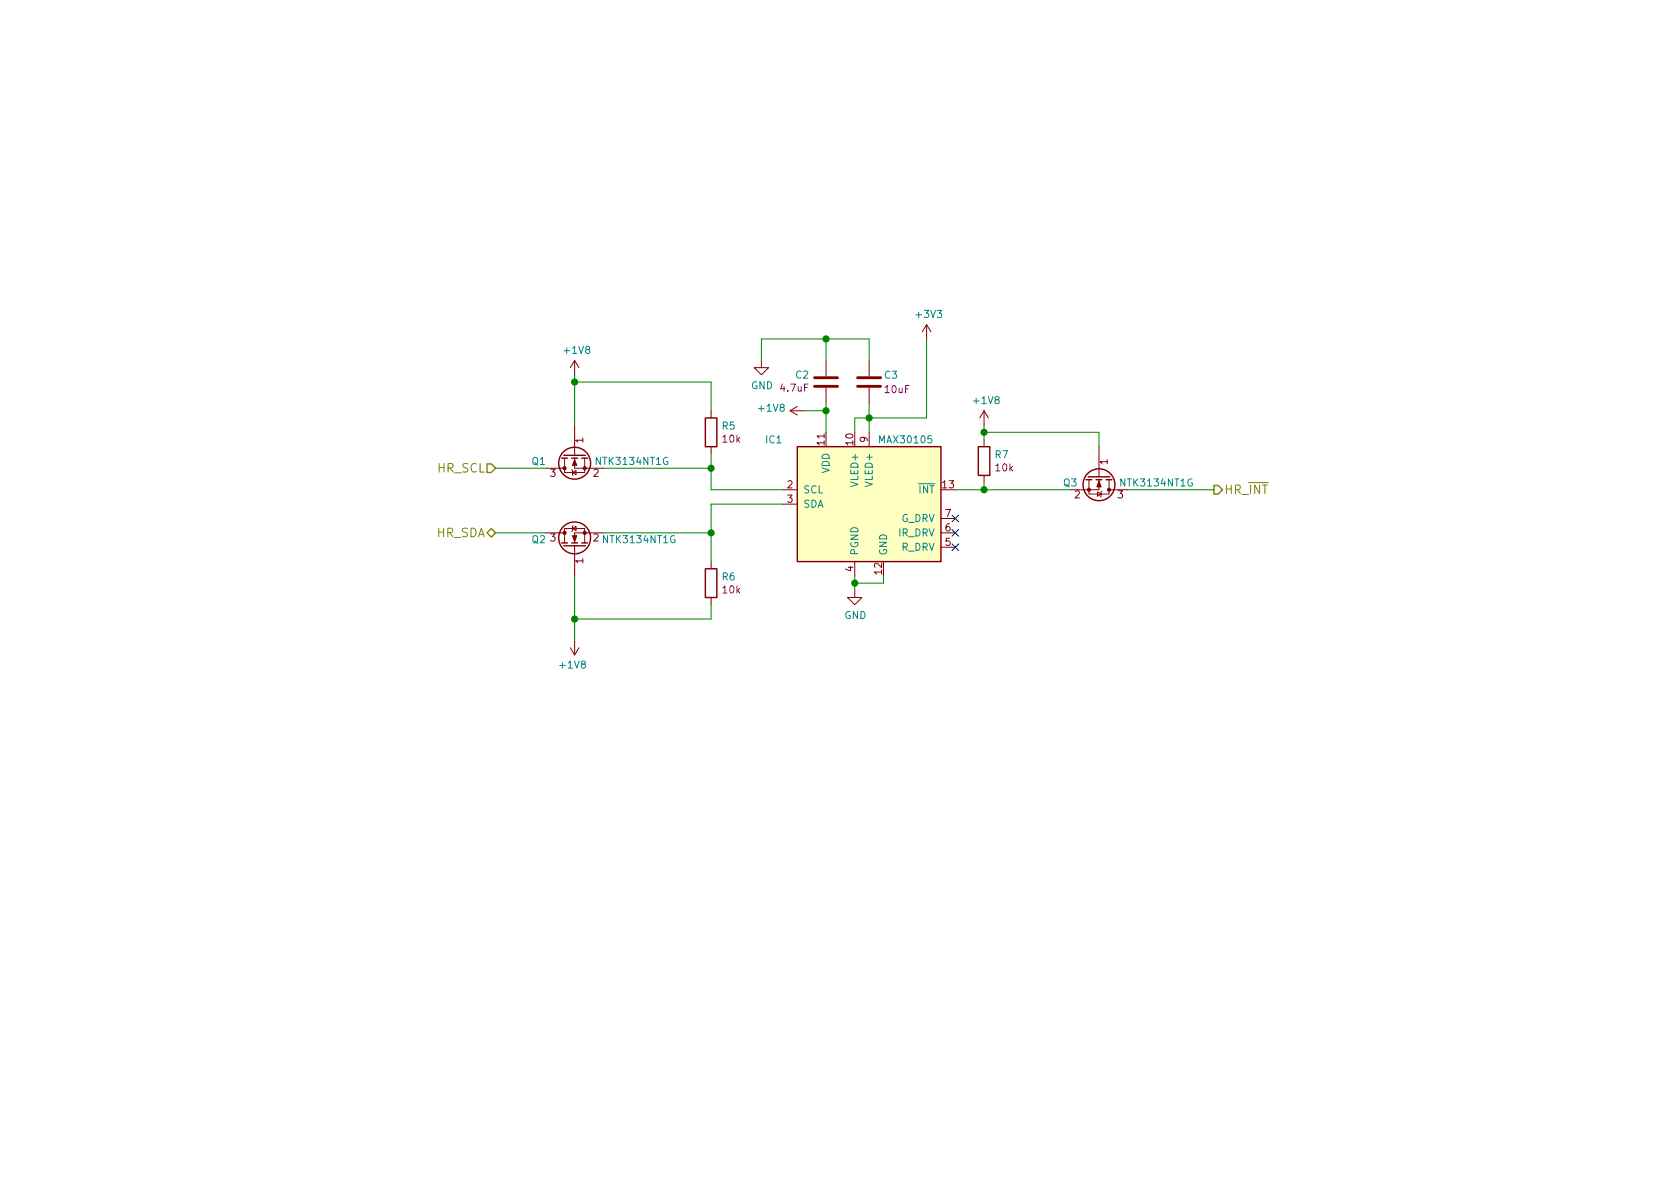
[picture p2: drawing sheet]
EESchema Schematic File Version 4
LIBS:ASISTE-cache
EELAYER 26 0
EELAYER END
$Descr A4 11693 8268
encoding utf-8
Sheet 2 6
Title "Heart Rate & Oximeter"
Date "2018-08-15"
Rev "v1.0"
Comp "ASISTE"
Comment1 "Julio López Moya"
Comment2 "ASISTE"
Comment3 ""
Comment4 ""
$EndDescr
$Comp
L Asiste:C_0603_4.7uF C2
U 1 1
P 5750 2650
F 0 "C2" H 5636 2604 50  0000 R CNN
F 1 "C_0603_4.7uF" H 5550 2100 50  0001 L CNN
F 2 "ASISTE:C_0603" H 5800 2400 50  0001 C CNN
F 3 "https://www.mouser.es/datasheet/2/400/lcc_commercial_soft_en-520032.pdf" H 6300 2300 50  0001 C CNN
F 4 "C1608X5R1A475K080AE" H 5750 2200 60  0001 C CNN "man#"
F 5 "4.7uF" H 5636 2695 50  0000 R CNN "Capacitance"
F 6 "10V" H 5750 2000 60  0001 C CNN "Voltage"
	1    5750 2650
	1    0    0    1   
$EndComp
Wire Wire Line
	5750 2800 5750 2850
Wire Wire Line
	6050 2800 6050 2900
Wire Wire Line
	5950 3000 5950 2900
Wire Wire Line
	5950 2900 6050 2900
Connection ~ 6050 2900
Wire Wire Line
	6050 2900 6050 3000
$Comp
L Asiste:GND #PWR07
U 1 1
P 5300 2500
F 0 "#PWR07" H 5300 2250 50  0001 C CNN
F 1 "GND" H 5305 2327 50  0000 C CNN
F 2 "" H 5300 2500 50  0001 C CNN
F 3 "" H 5300 2500 50  0001 C CNN
	1    5300 2500
	1    0    0    -1  
$EndComp
Wire Wire Line
	5300 2500 5300 2350
Wire Wire Line
	5300 2350 5750 2350
Wire Wire Line
	6050 2350 6050 2500
Wire Wire Line
	5750 2500 5750 2350
Connection ~ 5750 2350
Wire Wire Line
	5750 2350 6050 2350
$Comp
L Asiste:R_0402_10k R5
U 1 1
P 4950 3000
F 0 "R5" H 5020 3046 50  0000 L CNN
F 1 "R_0402_10k" H 4950 2450 50  0001 C CNN
F 2 "ASISTE:R_0402" H 4950 2550 50  0001 C CNN
F 3 "https://www.mouser.es/datasheet/2/315/AOA0000C334-1314047.pdf" H 4950 2650 50  0001 C CNN
F 4 "ERJ-U02D1002X" H 4900 2750 60  0001 C CNN "man#"
F 5 "10k" H 5020 2955 50  0000 L CNN "Resistance"
	1    4950 3000
	1    0    0    -1  
$EndComp
Wire Wire Line
	4950 3250 4950 3150
$Comp
L Asiste:R_0402_10k R6
U 1 1
P 4950 4050
F 0 "R6" H 5020 4096 50  0000 L CNN
F 1 "R_0402_10k" H 4950 3500 50  0001 C CNN
F 2 "ASISTE:R_0402" H 4950 3600 50  0001 C CNN
F 3 "https://www.mouser.es/datasheet/2/315/AOA0000C334-1314047.pdf" H 4950 3700 50  0001 C CNN
F 4 "ERJ-U02D1002X" H 4900 3800 60  0001 C CNN "man#"
F 5 "10k" H 5020 4005 50  0000 L CNN "Resistance"
	1    4950 4050
	1    0    0    -1  
$EndComp
$Comp
L Asiste:R_0402_10k R7
U 1 1
P 6850 3200
F 0 "R7" H 6920 3246 50  0000 L CNN
F 1 "R_0402_10k" H 6850 2650 50  0001 C CNN
F 2 "ASISTE:R_0402" H 6850 2750 50  0001 C CNN
F 3 "https://www.mouser.es/datasheet/2/315/AOA0000C334-1314047.pdf" H 6850 2850 50  0001 C CNN
F 4 "ERJ-U02D1002X" H 6800 2950 60  0001 C CNN "man#"
F 5 "10k" H 6920 3155 50  0000 L CNN "Resistance"
	1    6850 3200
	1    0    0    -1  
$EndComp
Wire Wire Line
	6650 3400 6850 3400
Wire Wire Line
	6850 3400 6850 3350
Wire Wire Line
	4000 2650 4000 2600
Wire Wire Line
	6850 2950 6850 3000
$Comp
L Asiste:GND #PWR09
U 1 1
P 5950 4100
F 0 "#PWR09" H 5950 3850 50  0001 C CNN
F 1 "GND" H 5955 3927 50  0000 C CNN
F 2 "" H 5950 4100 50  0001 C CNN
F 3 "" H 5950 4100 50  0001 C CNN
	1    5950 4100
	1    0    0    -1  
$EndComp
Connection ~ 6850 3400
Text HLabel 8450 3400 2    60   Output ~ 0
HR_~INT
Text HLabel 3450 3250 0    60   Input ~ 0
HR_SCL
Text HLabel 3450 3700 0    60   BiDi ~ 0
HR_SDA
Wire Wire Line
	4200 3250 4950 3250
Wire Wire Line
	4200 3700 4950 3700
Wire Wire Line
	4000 2950 4000 2650
Wire Wire Line
	3450 3250 3800 3250
Wire Wire Line
	6850 3400 7450 3400
Wire Wire Line
	7850 3400 8450 3400
Wire Wire Line
	7650 3100 7650 3000
Wire Wire Line
	7650 3000 6850 3000
Connection ~ 6850 3000
Wire Wire Line
	6850 3000 6850 3050
$Comp
L Asiste:+1V8 #PWR05
U 1 1
P 4000 2600
F 0 "#PWR05" H 4000 2450 50  0001 C CNN
F 1 "+1V8" H 4015 2773 50  0000 C CNN
F 2 "" H 4000 2600 50  0001 C CNN
F 3 "" H 4000 2600 50  0001 C CNN
	1    4000 2600
	1    0    0    -1  
$EndComp
$Comp
L Asiste:+1V8 #PWR011
U 1 1
P 6850 2950
F 0 "#PWR011" H 6850 2800 50  0001 C CNN
F 1 "+1V8" H 6865 3123 50  0000 C CNN
F 2 "" H 6850 2950 50  0001 C CNN
F 3 "" H 6850 2950 50  0001 C CNN
	1    6850 2950
	1    0    0    -1  
$EndComp
Wire Wire Line
	3450 3700 3800 3700
Wire Wire Line
	5450 3500 4950 3500
Wire Wire Line
	4950 2650 4950 2850
Connection ~ 4000 2650
Wire Wire Line
	4000 4000 4000 4300
$Comp
L Asiste:+1V8 #PWR06
U 1 1
P 4000 4450
F 0 "#PWR06" H 4000 4300 50  0001 C CNN
F 1 "+1V8" H 4015 4623 50  0000 C CNN
F 2 "" H 4000 4450 50  0001 C CNN
F 3 "" H 4000 4450 50  0001 C CNN
	1    4000 4450
	-1   0    0    1   
$EndComp
Wire Wire Line
	4000 2650 4950 2650
Wire Wire Line
	4950 4200 4950 4300
Wire Wire Line
	4950 4300 4000 4300
Connection ~ 4000 4300
Wire Wire Line
	4000 4300 4000 4450
Wire Wire Line
	4950 3500 4950 3700
Wire Wire Line
	4950 3700 4950 3900
Connection ~ 4950 3700
Wire Wire Line
	5450 3400 4950 3400
Wire Wire Line
	4950 3400 4950 3250
Connection ~ 4950 3250
Wire Wire Line
	6050 2900 6450 2900
Wire Wire Line
	5950 4000 5950 4050
Wire Wire Line
	6150 4000 6150 4050
Wire Wire Line
	6150 4050 5950 4050
Connection ~ 5950 4050
Wire Wire Line
	5950 4050 5950 4100
Wire Wire Line
	6450 2900 6450 2350
$Comp
L Asiste:+3V3 #PWR010
U 1 1
P 6450 2350
F 0 "#PWR010" H 6450 2200 50  0001 C CNN
F 1 "+3V3" H 6465 2523 50  0000 C CNN
F 2 "" H 6450 2350 50  0001 C CNN
F 3 "" H 6450 2350 50  0001 C CNN
	1    6450 2350
	1    0    0    -1  
$EndComp
NoConn ~ 6650 3600
NoConn ~ 6650 3700
NoConn ~ 6650 3800
$Comp
L Asiste:+1V8 #PWR08
U 1 1
P 5600 2850
F 0 "#PWR08" H 5600 2700 50  0001 C CNN
F 1 "+1V8" V 5615 2978 50  0000 L CNN
F 2 "" H 5600 2850 50  0001 C CNN
F 3 "" H 5600 2850 50  0001 C CNN
	1    5600 2850
	0    -1   -1   0   
$EndComp
Wire Wire Line
	5600 2850 5750 2850
Connection ~ 5750 2850
Wire Wire Line
	5750 2850 5750 3000
$Comp
L Asiste:MAX30105 IC1
U 1 1
P 6050 3500
F 0 "IC1" H 5450 3950 50  0000 R CNN
F 1 "MAX30105" H 6500 3950 50  0000 R CNN
F 2 "ASISTE:Maxim_OLGA-14_3.3x5.6mm_P0.8mm" H 6050 2650 50  0001 C CNN
F 3 "https://datasheets.maximintegrated.com/en/ds/MAX30105.pdf" H 6150 2550 50  0001 C CNN
F 4 "MAX30105EFD+" H 6050 2450 60  0001 C CNN "man#"
	1    6050 3500
	1    0    0    -1  
$EndComp
$Comp
L Asiste:NTK3134NT1G Q1
U 1 1
P 4000 3150
F 0 "Q1" V 4050 3400 50  0000 C CNN
F 1 "NTK3134NT1G" V 4050 2750 50  0000 C CNN
F 2 "ASISTE:SOT-723" H 4200 3075 50  0001 L CIN
F 3 "https://www.onsemi.com/pub/Collateral/NTK3134N-D.PDF" H 4200 3225 50  0001 L CNN
F 4 "NTK3134NT1G" H 4200 3000 60  0001 L CNN "man#"
	1    4000 3150
	0    -1   1    0   
$EndComp
$Comp
L Asiste:NTK3134NT1G Q2
U 1 1
P 4000 3800
F 0 "Q2" V 4050 4050 50  0000 C CNN
F 1 "NTK3134NT1G" V 4050 3350 50  0000 C CNN
F 2 "ASISTE:SOT-723" H 4200 3725 50  0001 L CIN
F 3 "https://www.onsemi.com/pub/Collateral/NTK3134N-D.PDF" H 4200 3875 50  0001 L CNN
F 4 "NTK3134NT1G" H 4200 3650 60  0001 L CNN "man#"
	1    4000 3800
	0    -1   -1   0   
$EndComp
$Comp
L Asiste:NTK3134NT1G Q3
U 1 1
P 7650 3300
F 0 "Q3" V 7700 3100 50  0000 C CNN
F 1 "NTK3134NT1G" V 7700 3700 50  0000 C CNN
F 2 "ASISTE:SOT-723" H 7850 3225 50  0001 L CIN
F 3 "https://www.onsemi.com/pub/Collateral/NTK3134N-D.PDF" H 7850 3375 50  0001 L CNN
F 4 "NTK3134NT1G" H 7850 3150 60  0001 L CNN "man#"
	1    7650 3300
	0    1    1    0   
$EndComp
$Comp
L Asiste:C_0603_10uF C3
U 1 1
P 6050 2650
F 0 "C3" H 6150 2700 50  0000 L CNN
F 1 "C_0603_10uF" H 5850 2000 50  0001 L CNN
F 2 "ASISTE:C_0603" H 6100 2400 50  0001 C CNN
F 3 "https://eu.mouser.com/datasheet/2/281/murata_03052018_GRM_Series_1-1310166.pdf" H 6600 2300 50  0001 C CNN
F 4 "GRM188R60J106KE47D" H 6050 2100 60  0001 C CNN "man#"
F 5 "10uF" H 6150 2600 50  0000 L CNN "Capacitance"
F 6 "6.3V" H 6050 2200 60  0001 C CNN "Voltage"
	1    6050 2650
	1    0    0    -1  
$EndComp
$EndSCHEMATC
